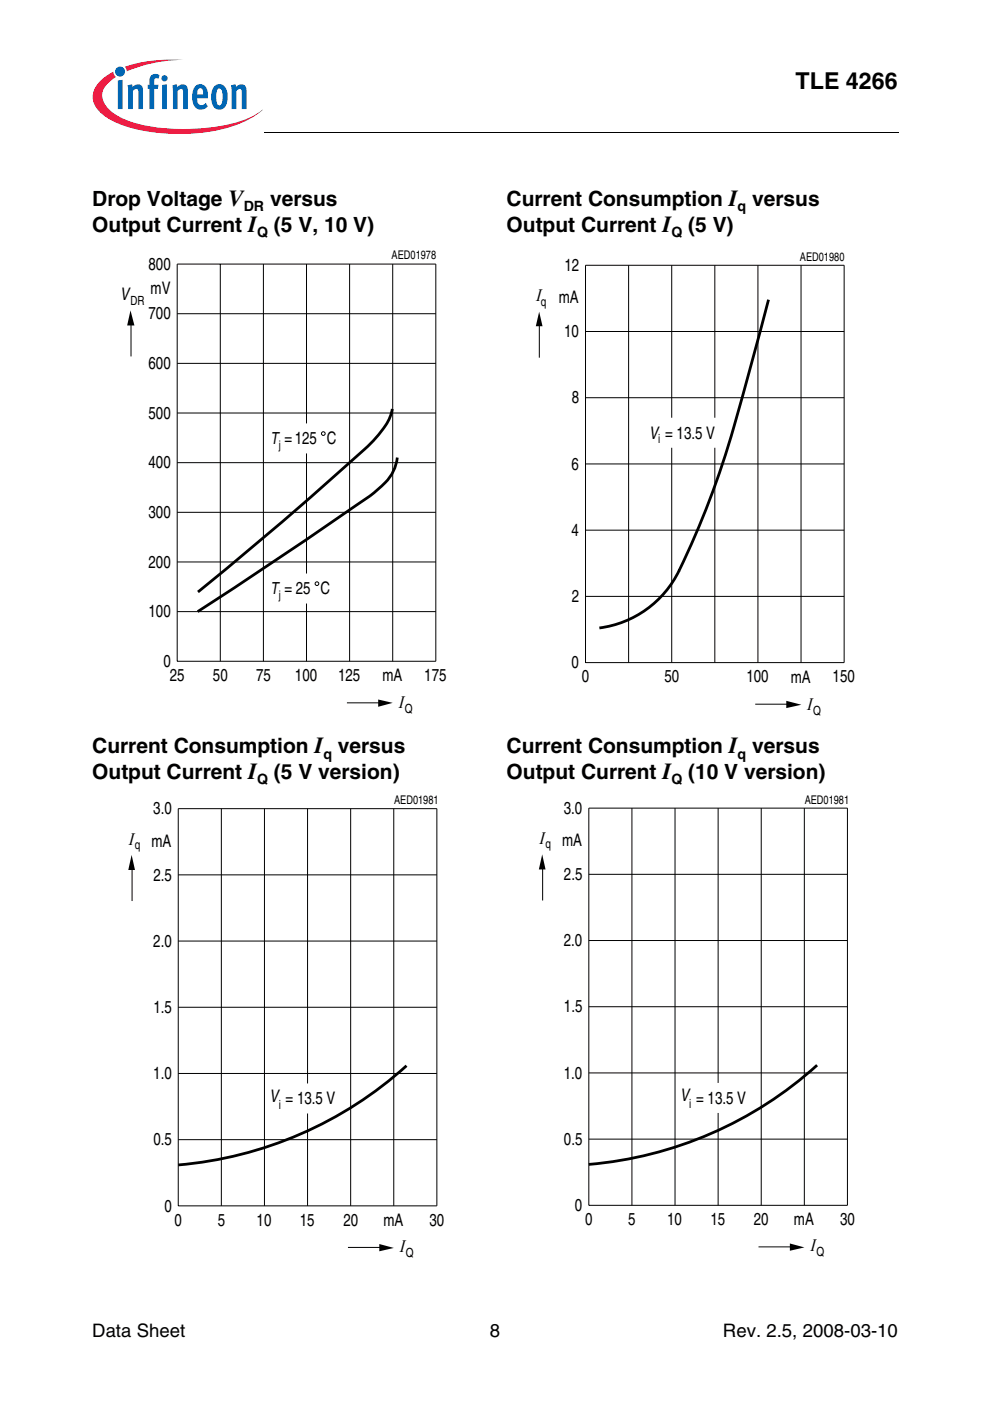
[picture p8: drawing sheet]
<svg xmlns="http://www.w3.org/2000/svg" width="210mm" height="297mm" viewBox="0 0 210 297" stroke-linecap="round" stroke-linejoin="round" font-family="sans-serif">
<circle cx="25.5" cy="15.2" r="1.06" fill="#0166b3"/>
<g fill="#ed1a40">
<path d="M26.5 14.2l.7-.3a31.7 31.7 0 0 1 11.7-1.2 31 31 0 0 0-11.4 2.2l-.6 .2z"/>
<path d="M21 17.4l1.3-1.2 1.7-1 .2 .6 .4 .5a4.8 4.8 0 0 0-2.9 4.1 6.1 6.1 0 0 0 3.7 4.4 31.1 31.1 0 0 0 15.1 2.5 30.9 30.9 0 0 0 13.6-2.9l1.5-1.2a19.2 19.2 0 0 1-10 4.5 41 41 0 0 1-19.9-1.3 9.9 9.9 0 0 1-5.6-4.2 4.2 4.2 0 0 1 .9-4.8z"/>
</g>
<g fill="#0166b3">
<path d="M25 17.1l1-.2v6.2h-1z"/>
<path d="M27 18.1l1-.2 .1 .6a1.19 1.19 0 0 1 1.4-.6 1.19 1.19 0 0 1 .8 1.3v3.9h-1v-4a.4 .4 0 0 0-.6-.2l-.5 .4v3.8h-1z"/>
<path d="M32.1 15.9l.8-.2 .7 .1 .2 .1-.2 .8-.2-.1a.46 .46 0 0 0-.7 .3v1.1h.9l-.2 .9h-.7v4.2h-1v-4.2h-.4v-.9h.4v-.7a1.72 1.72 0 0 1 .4-1.4z"/>
<path d="M36.5 18.1l1-.2 .1 .6a1.19 1.19 0 0 1 1.4-.6 1.19 1.19 0 0 1 .8 1.3v3.9h-1v-4a.4 .4 0 0 0-.6-.2l-.5 .4v3.8h-1z"/>
<path d="M49 18.1l.9-.2 .1 .6a1.19 1.19 0 0 1 1.5-.6 1.19 1.19 0 0 1 .8 1.3v3.9h-1l-.1-4a.4 .4 0 0 0-.6-.2l-.5 .4v3.8h-1z"/>
<path d="M34.2 16.6a.66 .66 0 0 1 1.3 0 .66 .66 0 0 1-1.3 0zM34.4 18l1-.1v5.2h-1z"/>
<path d="M41.5 18.2a1.55 1.55 0 0 1 1.7-.2 1.55 1.55 0 0 1 .8 1.5l.1 1.3h-2.3a1.06 1.06 0 0 0 .3 1.1 1.06 1.06 0 0 0 1.1 .3l.4-.4 .4 .8a1.83 1.83 0 0 1-2.1 .5 1.83 1.83 0 0 1-1.1-1.9v-1.6l.2-.8zM42 18.9l-.2 1.1h1.3l-.1-.7a.56 .56 0 0 0-.3-.6 .56 .56 0 0 0-.7 .2z"/>
<path d="M45.6 18.2a1.68 1.68 0 0 1 1.8-.1 1.68 1.68 0 0 1 .8 1.6l.1 1.4a1.9 1.9 0 0 1-2.3 2.1 2.85 2.85 0 0 1-1.2-3.2 2.71 2.71 0 0 1 .8-1.8zM46.2 18.9a4.2 4.2 0 0 0 0 3.3l.3 .1a1.49 1.49 0 0 0 .7-1.8v-.4a1.15 1.15 0 0 0-.7-1.3z"/>
</g>
<path d="M19.6 30.2h45.9v4.8h-45.9z" fill="#fff"/>
<path d="M56.1 28v.2zM27.7 65.8l.8 3.2h-1.5zM114.3 66.1l.7 3.1h-1.4zM80.2 148.3l3.1 .7-3.1 .9zM166.7 148.6l3.2 .8-3.2 .7zM27.9 181.3l.7 3.2h-1.4zM115 181.1l.7 3.2h-1.5zM80.4 263.8l3.1 .8-3.1 .7zM167.5 263.6l3.1 .9-3.1 .7z" fill="#000"/>
<g fill="none" stroke="#000" stroke-width=".21">
<path d="M56.1 28.1h134.5M37.6 56h54.8v84.2h-54.8zM46.7 56v84.2M55.8 56v84.2M65 56v33.8M74.1 56v84.2M83.3 56v84.2M124.1 56.2h54.9v84.3h-54.9zM133.3 56.2v84.3M142.4 56.2v32.4M151.6 56.2v32.4M160.7 56.2v84.3"/>
<path d="M169.8 56.2v84.3M27.8 67.7v7.9M37.6 77h54.8M37.6 66.5h54.8M114.3 68v7.8M124.1 70.3h54.9M37.6 98.1h54.8M37.6 87.6h54.8M65 96.1v25.5M124.1 98.4h54.9M124.1 84.3h54.9M142.4 94.9v45.6"/>
<path d="M151.6 94.9v45.6M37.6 119.1h54.8M37.6 108.6h54.8M124.1 112.4h54.9M37.6 129.7h54.8M65 128v12.2M124.1 126.4h54.9M73.6 149h7.8M160.1 149.3h7.9M37.8 171.5h54.8v84.2h-54.8zM46.9 171.5v84.2M56.1 171.5v84.2"/>
<path d="M65.2 171.5v58.2M74.3 171.5v84.2M83.5 171.5v84.2M124.8 171.3h54.9v84.3h-54.9zM134 171.3v84.3M143.1 171.3v84.3M152.3 171.3v58.3M161.4 171.3v84.3M170.5 171.3v84.3M28 183.2v7.8M37.8 199.5h54.8M37.8 185.5h54.8"/>
<path d="M115.1 183.1v7.8M124.8 199.4h54.9M124.8 185.4h54.9M37.8 213.6h54.8M124.8 213.4h54.9M37.8 227.6h54.8M65.2 236.1v19.6M124.8 227.5h54.9M152.3 236v19.6M37.8 241.6h54.8M124.8 241.5h54.9M73.8 264.5h7.8"/>
<path d="M160.8 264.4h7.9"/>
<circle cx="68.5" cy="91.9" r=".39"/>
<circle cx="67.2" cy="123.8" r=".39"/>
</g>
<path d="M162.9 63.5l-2.2 8.5a371.7 371.7 0 0 1-10.2 34l-2.8 6.7a87.6 87.6 0 0 1-5.2 10.8 21.9 21.9 0 0 1-15.4 9.6M83.2 86.7a14.5 14.5 0 0 1-4.6 7.3l-17 15.1-19.6 16.4M84.2 97a10.2 10.2 0 0 1-4.3 7l-1.4 1.1-15.6 10.7-21 13.9M86.2 226a82.7 82.7 0 0 1-48.4 21M173.2 225.8a82.7 82.7 0 0 1-48.4 21.1" fill="none" stroke="#000" stroke-width=".59"/>
<text font-size="4.9" x="168.7" y="18.8">TLE 4266</text>
<g font-size="4.4">
<text x="19.6" y="43.7">Drop Voltage V</text>
<text x="57.3" y="43.7">versus</text>
<text x="107.4" y="43.7">Current Consumption I versus</text>
<text x="19.6" y="49.1">Output Current I</text>
<text x="58.1" y="49.1">(5 V, 10 V)</text>
<text x="107.4" y="49.1">Output Current I</text>
<text x="145.9" y="49.1">(5 V)</text>
<text x="19.6" y="159.7">Current Consumption I versus</text>
<text x="107.4" y="159.7">Current Consumption I versus</text>
<text x="19.6" y="165.1">Output Current I</text>
<text x="58.1" y="165.1">(5 V version)</text>
<text x="107.4" y="165.1">Output Current I</text>
<text x="145.9" y="165.1">(10 V version)</text>
</g>
<g font-size="3.9">
<text x="19.6" y="283.5">Data Sheet</text>
<text x="103.9" y="283.5">8</text>
<text x="153.3" y="283.5">Rev. 2.5, 2008-03-10</text>
</g>
<g font-size="3.8">
<text x="113.5" y="63.9">Ι</text>
<text x="84.4" y="150.2">Ι</text>
<text x="171" y="150.4">Ι</text>
<text x="27.2" y="179.1">Ι</text>
<text x="114.2" y="179">Ι</text>
<text x="84.7" y="265.4">Ι</text>
<text x="171.7" y="265.3">Ι</text>
</g>
<g font-size="3.7">
<text x="31.5" y="57.2">800</text>
<text x="119.7" y="57.5">12</text>
<text x="25.5" y="63.7">V</text>
<text x="31.9" y="62.4">mV</text>
<text x="118.5" y="64.3">mA</text>
<text x="31.5" y="67.7">700</text>
<text x="119.6" y="71.5">10</text>
<text x="31.5" y="78.3">600</text>
<text x="31.5" y="88.8">500</text>
<text x="121.2" y="85.5">8</text>
<text x="137.6" y="93">V = 13.5 V</text>
<text x="31.5" y="99.3">400</text>
<text x="121.2" y="99.6">6</text>
<text x="31.5" y="109.8">300</text>
<text x="121.2" y="113.6">4</text>
<text x="31.5" y="120.4">200</text>
<text x="31.5" y="130.9">100</text>
<text x="121.2" y="127.7">2</text>
<text x="34.6" y="141.4">0</text>
<text x="121.2" y="141.7">0</text>
<text x="36" y="144.4">25</text>
<text x="45.1" y="144.4">50</text>
<text x="54.3" y="144.4">75</text>
<text x="62.5" y="144.4">100</text>
<text x="71.7" y="144.4">125</text>
<text x="81.1" y="144.5">mA</text>
<text x="90" y="144.4">175</text>
<text x="123.4" y="144.7">0</text>
<text x="140.9" y="144.7">50</text>
<text x="158.3" y="144.7">100</text>
<text x="167.6" y="144.7">mA</text>
<text x="176.5" y="144.7">150</text>
<text x="32.5" y="172.7">3.0</text>
<text x="119.6" y="172.6">3.0</text>
<text x="32.1" y="179.5">mA</text>
<text x="119.2" y="179.4">mA</text>
<text x="32.5" y="186.7">2.5</text>
<text x="119.6" y="186.6">2.5</text>
<text x="32.5" y="200.7">2.0</text>
<text x="119.6" y="200.6">2.0</text>
<text x="32.5" y="214.8">1.5</text>
<text x="119.6" y="214.7">1.5</text>
<text x="32.5" y="228.8">1.0</text>
<text x="57.1" y="233.6">V = 13.5 V</text>
<text x="119.6" y="228.7">1.0</text>
<text x="144.2" y="233.5">V = 13.5 V</text>
<text x="32.5" y="242.9">0.5</text>
<text x="119.6" y="242.7">0.5</text>
<text x="34.9" y="256.9">0</text>
<text x="121.9" y="256.8">0</text>
<text x="37" y="259.9">0</text>
<text x="46.2" y="259.8">5</text>
<text x="54.4" y="259.9">10</text>
<text x="63.6" y="259.9">15</text>
<text x="72.8" y="259.9">20</text>
<text x="81.3" y="259.9">mA</text>
<text x="91.1" y="259.9">30</text>
<text x="124.1" y="259.7">0</text>
<text x="133.2" y="259.7">5</text>
<text x="141.5" y="259.7">10</text>
<text x="150.6" y="259.7">15</text>
<text x="159.8" y="259.7">20</text>
<text x="168.3" y="259.8">mA</text>
<text x="178.1" y="259.7">30</text>
</g>
<g font-size="3.5">
<text x="57.4" y="94.2">T =125 C</text>
<text x="57.4" y="126">T = 25 C</text>
</g>
<g font-size="3">
<text x="51.7" y="44.8">DR</text>
<text x="156.4" y="44.8">q</text>
<text x="54.5" y="50.2">Q</text>
<text x="142.3" y="50.2">Q</text>
<text x="68.6" y="160.8">q</text>
<text x="156.4" y="160.8">q</text>
<text x="54.5" y="166.2">Q</text>
<text x="142.3" y="166.2">Q</text>
</g>
<g font-size="2.7">
<text x="27.6" y="64.7">DR</text>
<text x="114.7" y="65">q</text>
<text x="139.6" y="94">i</text>
<text x="85.8" y="151.2">Q</text>
<text x="172.4" y="151.5">Q</text>
<text x="28.6" y="179.9">q</text>
<text x="115.6" y="179.8">q</text>
<text x="59.1" y="235.1">i</text>
<text x="146.1" y="235">i</text>
<text x="86.1" y="266.4">Q</text>
<text x="173.1" y="266.3">Q</text>
</g>
<g font-size="2.5">
<text x="83" y="55">AED01978</text>
<text x="169.6" y="55.3">AED01980</text>
<text x="59.1" y="95.2">j</text>
<text x="59.1" y="127">j</text>
<text x="83.6" y="170.5">AED01981</text>
<text x="170.6" y="170.4">AED01981</text>
</g>
</svg>
